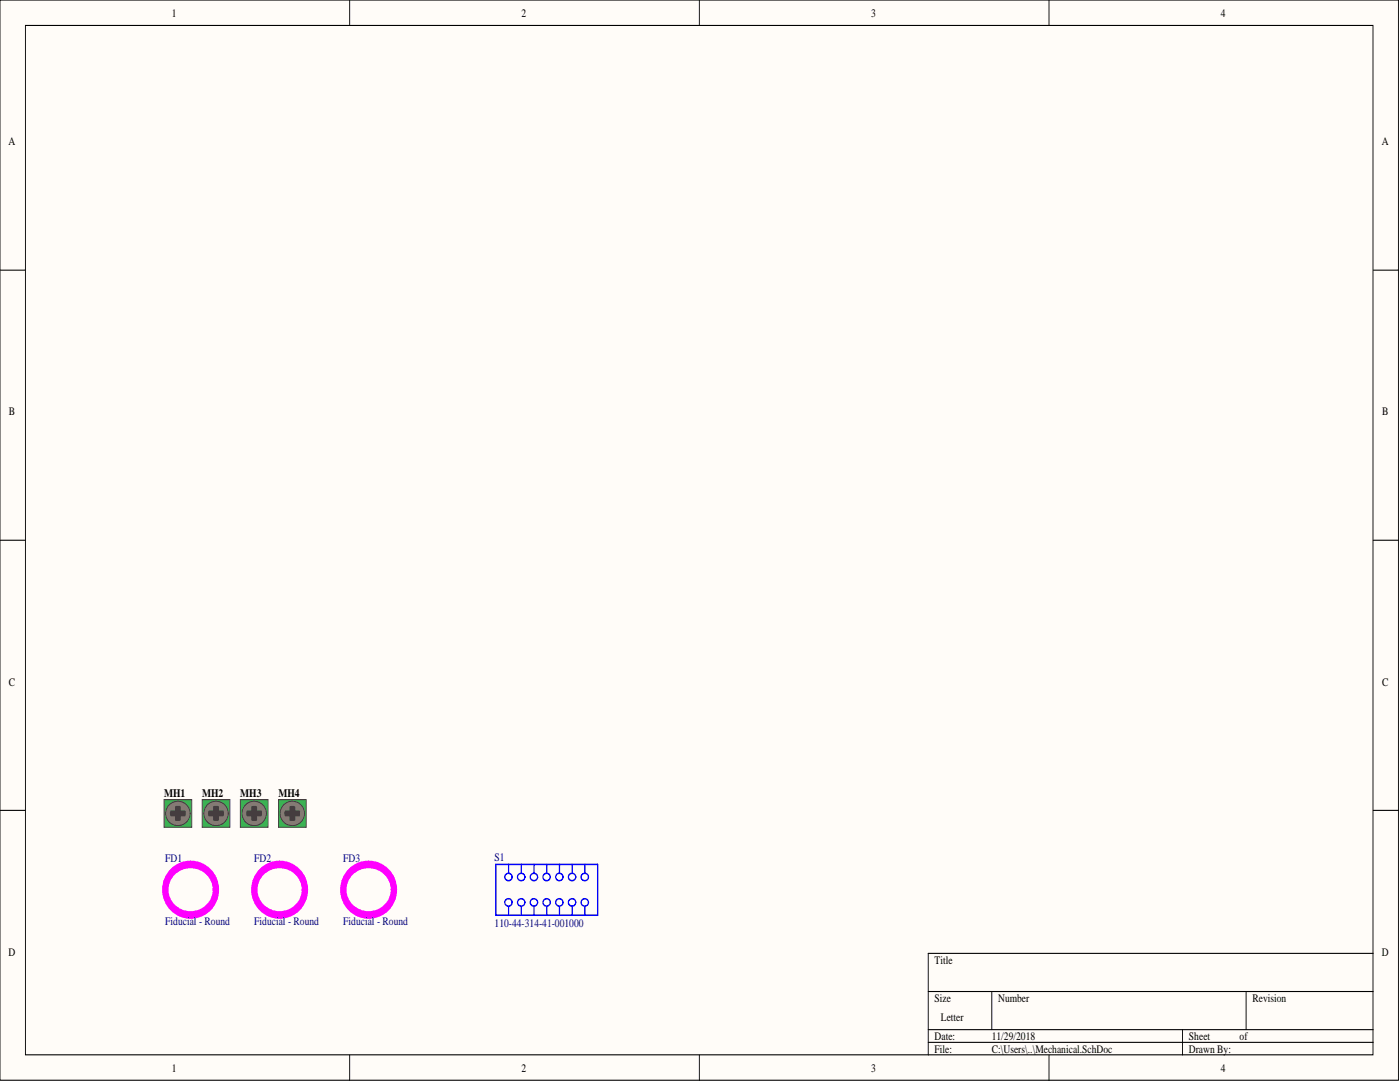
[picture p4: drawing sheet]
<svg xmlns="http://www.w3.org/2000/svg" width="279mm" height="216mm" viewBox="0 0 279 216" stroke-linecap="round" stroke-linejoin="round" font-family="sans-serif">
<g fill="#fffcf8" stroke="#000" stroke-width=".2">
<path d="M0 0h279.1v215.5h-279.1z"/>
<path d="M5.1 5.1h268.9v205.4h-268.9z"/>
</g>
<g fill="none" stroke="#000" stroke-width=".2">
<path d="M69.8 0v5.1M139.6 0v5.1M209.4 0v5.1M0 53.9h5.1M274.1 53.9h5M0 107.8h5.1M274.1 107.8h5M0 161.7h5.1M274.1 161.7h5M185.2 197.8h88.9M197.9 197.8v7.7M248.7 197.8v7.7"/>
<path d="M274.1 190.2h-88.9v20.3M69.8 210.5v5.1M139.6 210.5v5.1M185.2 205.5h88.9M185.2 208h88.9M209.4 210.5v5.1M236 205.5v5"/>
</g>
<path d="M32.7 159.5h5.6v5.6h-5.6z" fill="#3bb253" stroke="#443c3e" stroke-width=".2"/>
<g fill="none" stroke="#857a74" stroke-width="1.4">
<circle cx="35.5" cy="162.3" r=".58"/>
<circle cx="35.5" cy="162.3" r="1.78"/>
</g>
<g fill="#443c3e" stroke="#443c3e" stroke-width=".2">
<path d="M33.8 161.8h3.5v1h-3.5z"/>
<path d="M35 160.6h1v3.5h-1z"/>
</g>
<circle cx="35.5" cy="162.3" r="1.98" fill="none" stroke="#857a74" stroke-width=".83"/>
<circle cx="35.5" cy="162.3" r="2.44" fill="none" stroke="#443c3e" stroke-width=".2"/>
<circle cx="38" cy="177.5" r="5" fill="none" stroke="#f0f" stroke-width="1.4"/>
<path d="M40.3 159.5h5.6v5.6h-5.6z" fill="#3bb253" stroke="#443c3e" stroke-width=".2"/>
<g fill="none" stroke="#857a74" stroke-width="1.4">
<circle cx="43.1" cy="162.3" r=".58"/>
<circle cx="43.1" cy="162.3" r="1.78"/>
</g>
<g fill="#443c3e" stroke="#443c3e" stroke-width=".2">
<path d="M41.4 161.8h3.5v1h-3.5z"/>
<path d="M42.6 160.6h1v3.5h-1z"/>
</g>
<circle cx="43.1" cy="162.3" r="1.98" fill="none" stroke="#857a74" stroke-width=".83"/>
<circle cx="43.1" cy="162.3" r="2.44" fill="none" stroke="#443c3e" stroke-width=".2"/>
<path d="M48 159.5h5.5v5.6h-5.5z" fill="#3bb253" stroke="#443c3e" stroke-width=".2"/>
<g fill="none" stroke="#857a74" stroke-width="1.4">
<circle cx="50.7" cy="162.3" r=".58"/>
<circle cx="50.7" cy="162.3" r="1.78"/>
</g>
<g fill="#443c3e" stroke="#443c3e" stroke-width=".2">
<path d="M49 161.8h3.5v1h-3.5z"/>
<path d="M50.2 160.6h1v3.5h-1z"/>
</g>
<circle cx="50.7" cy="162.3" r="1.98" fill="none" stroke="#857a74" stroke-width=".83"/>
<circle cx="50.7" cy="162.3" r="2.44" fill="none" stroke="#443c3e" stroke-width=".2"/>
<path d="M55.6 159.5h5.5v5.6h-5.5z" fill="#3bb253" stroke="#443c3e" stroke-width=".2"/>
<g fill="none" stroke="#857a74" stroke-width="1.4">
<circle cx="58.3" cy="162.3" r=".58"/>
<circle cx="58.3" cy="162.3" r="1.78"/>
</g>
<g fill="#443c3e" stroke="#443c3e" stroke-width=".2">
<path d="M56.6 161.8h3.5v1h-3.5z"/>
<path d="M57.9 160.6h.9v3.5h-.9z"/>
</g>
<circle cx="58.3" cy="162.3" r="1.98" fill="none" stroke="#857a74" stroke-width=".83"/>
<circle cx="58.3" cy="162.3" r="2.44" fill="none" stroke="#443c3e" stroke-width=".2"/>
<path d="M104 180.9v1.7M109.1 180.9v1.7M114.2 180.9v1.7" fill="none" stroke="#00f" stroke-width=".28"/>
<g fill="#fff" stroke="#00f" stroke-width=".28">
<circle cx="114.2" cy="180.1" r=".74"/>
<circle cx="114.2" cy="175" r=".74"/>
<circle cx="109.1" cy="180.1" r=".74"/>
<circle cx="109.1" cy="175" r=".74"/>
<circle cx="104" cy="180.1" r=".74"/>
<circle cx="104" cy="175" r=".74"/>
</g>
<path d="M101.5 172.5v1.8M101.5 180.9v1.7M106.6 180.9v1.7M111.7 180.9v1.7" fill="none" stroke="#00f" stroke-width=".28"/>
<g fill="#fff" stroke="#00f" stroke-width=".28">
<circle cx="111.6" cy="180.1" r=".74"/>
<circle cx="111.6" cy="175" r=".74"/>
<circle cx="106.6" cy="180.1" r=".74"/>
<circle cx="106.6" cy="175" r=".74"/>
<circle cx="101.5" cy="180.1" r=".74"/>
<circle cx="101.5" cy="175" r=".74"/>
</g>
<path d="M116.7 180.9v1.7" fill="none" stroke="#00f" stroke-width=".28"/>
<g fill="#fff" stroke="#00f" stroke-width=".28">
<circle cx="116.7" cy="180.1" r=".74"/>
<circle cx="116.7" cy="175" r=".74"/>
</g>
<path d="M99 172.5h20.3v10.1h-20.3zM104 172.5v1.8M106.6 172.5v1.8M109.1 172.5v1.8M111.7 172.5v1.8M114.2 172.5v1.8M116.7 172.5v1.8" fill="none" stroke="#00f" stroke-width=".28"/>
<g fill="none" stroke="#f0f" stroke-width="1.4">
<circle cx="55.8" cy="177.5" r="5"/>
<circle cx="73.6" cy="177.5" r="5"/>
</g>
<g font-size="2.3">
<text x="34.3" y="3.3">1</text>
<text x="104.1" y="3.3">2</text>
<text x="173.9" y="3.3">3</text>
<text x="243.7" y="3.3">4</text>
<text x="1.7" y="29">A</text>
<text x="275.8" y="29">A</text>
<text x="1.8" y="82.9">B</text>
<text x="275.8" y="82.9">B</text>
<text x="1.8" y="136.8">C</text>
<text x="275.8" y="136.8">C</text>
<text x="32.7" y="159">MH1</text>
<text x="40.3" y="159">MH2</text>
<text x="48" y="159">MH3</text>
<text x="55.6" y="159">MH4</text>
<text x="1.7" y="190.7">D</text>
<text x="275.8" y="190.7">D</text>
<text x="186.5" y="192.3">Title</text>
<text x="186.5" y="199.9">Size</text>
<text x="187.8" y="203.7">Letter</text>
<text x="199.2" y="199.9">Number</text>
<text x="250" y="199.9">Revision</text>
<text x="186.5" y="207.5">Date:</text>
<text x="197.9" y="207.5">11/29/2018</text>
<text x="237.3" y="207.5">Sheet</text>
<text x="247.4" y="207.5">of</text>
<text x="34.3" y="213.8">1</text>
<text x="104.1" y="213.8">2</text>
<text x="173.9" y="213.8">3</text>
<text x="186.5" y="210">File:</text>
<text x="197.9" y="210">C:\Users\..\Mechanical.SchDoc</text>
<text x="237.3" y="210">Drawn By:</text>
<text x="243.7" y="213.8">4</text>
</g>
<g font-size="2.3" fill="#000080">
<text x="33" y="172">FD1</text>
<text x="50.8" y="172">FD2</text>
<text x="68.5" y="172">FD3</text>
<text x="98.7" y="171.7">S1</text>
<text x="33" y="184.7">Fiducial - Round</text>
<text x="50.8" y="184.7">Fiducial - Round</text>
<text x="68.5" y="184.7">Fiducial - Round</text>
<text x="98.7" y="184.9">110-44-314-41-001000</text>
</g>
</svg>
